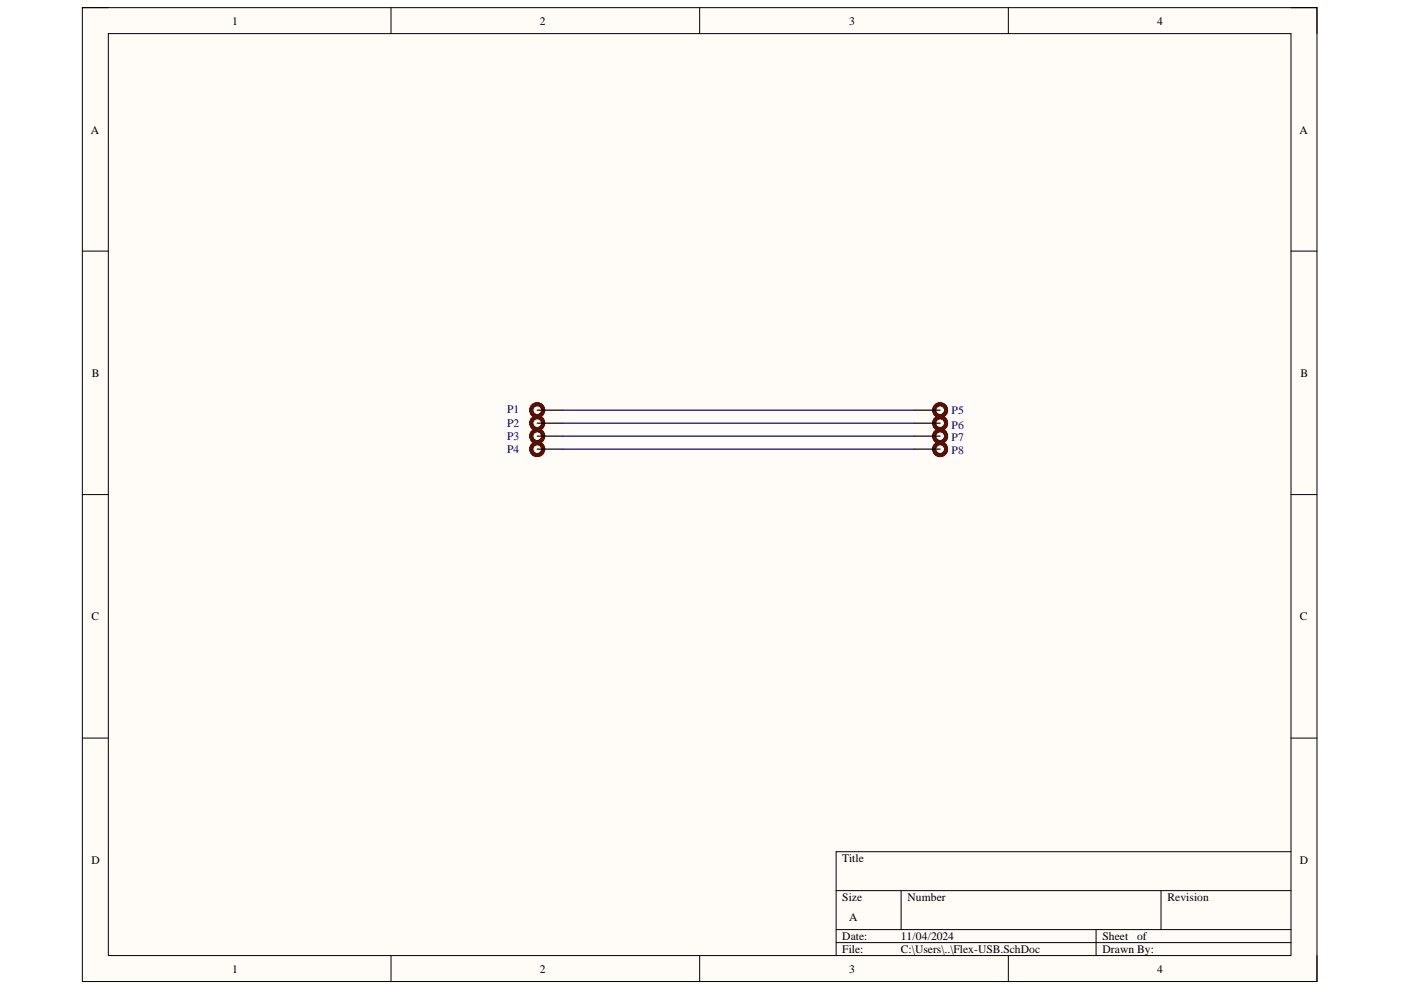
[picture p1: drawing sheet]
<svg xmlns="http://www.w3.org/2000/svg" width="297mm" height="210mm" viewBox="0 0 297 210" stroke-linecap="round" stroke-linejoin="round" font-family="sans-serif">
<path d="M17.5 1.6h261.7v206.5h-261.7z" fill-rule="evenodd" fill="#fffcf8"/>
<path d="M17.5 1.6h261.7v206.5h-261.7z" fill="none" stroke="#000" stroke-width=".21"/>
<path d="M23 7.1h250.7v195.5h-250.7z" fill-rule="evenodd" fill="#fffcf8"/>
<g fill="none" stroke="#000" stroke-width=".21">
<path d="M17.5 1.6h5.5M23 7.1h250.7v195.5h-250.7zM82.9 1.6v5.5M148.3 1.6v5.5M213.8 1.6v5.5M273.7 1.6h5.5v5.5M17.5 53.2h5.5M273.7 53.2h5.5M17.5 104.9h5.5M273.7 104.9h5.5M17.5 156.5h5.5M273.7 156.5h5.5"/>
<path d="M177.3 188.8h96.4M177.3 197.1h96.4M177.3 199.9h96.4M191.1 188.8v8.3M232.4 197.1v5.5M246.2 188.8v8.3M273.7 180.6h-96.4v22M82.9 202.6v5.5M148.3 202.6v5.5M213.8 202.6v5.5M279.2 202.6v5.5"/>
</g>
<g fill="none" stroke="#5b0f00" stroke-width=".85">
<circle cx="113.9" cy="89.7" r="1.27"/>
<circle cx="113.9" cy="87" r="1.27"/>
<circle cx="113.9" cy="92.5" r="1.27"/>
<circle cx="113.9" cy="95.2" r="1.27"/>
<circle cx="199.3" cy="92.5" r="1.27"/>
<circle cx="199.3" cy="87" r="1.27"/>
<circle cx="199.3" cy="95.2" r="1.27"/>
<circle cx="199.3" cy="89.7" r="1.27"/>
</g>
<path d="M113.9 87h5.5M113.9 92.5h5.5M113.9 89.7h5.5M113.9 95.2h5.5M193.8 87h5.5M193.8 92.5h5.5M193.8 89.7h5.5M193.8 95.2h5.5" fill="none" stroke="#000" stroke-width=".25"/>
<path d="M119.4 87h74.4M119.4 92.5h74.4M119.4 95.2h74.4M119.4 89.7h74.4" fill="none" stroke="#000080" stroke-width=".25"/>
<g font-size="2.5">
<text x="49.2" y="5.2">1</text>
<text x="114.5" y="5.2">2</text>
<text x="180" y="5.2">3</text>
<text x="245.3" y="5.2">4</text>
<text x="19.3" y="28.3">A</text>
<text x="275.5" y="28.3">A</text>
<text x="19.5" y="79.9">B</text>
<text x="275.7" y="79.9">B</text>
<text x="19.4" y="131.5">C</text>
<text x="275.6" y="131.5">C</text>
<text x="19.4" y="183.2">D</text>
<text x="178.6" y="182.8">Title</text>
<text x="275.6" y="183.2">D</text>
<text x="178.6" y="191">Size</text>
<text x="192.4" y="191">Number</text>
<text x="247.5" y="191">Revision</text>
<text x="180" y="195.2">A</text>
<text x="178.6" y="199.3">Date:</text>
<text x="178.6" y="202.1">File:</text>
<text x="191" y="199.3">11/04/2024</text>
<text x="191" y="202.1">C:\Users\..\Flex-USB.SchDoc</text>
<text x="233.7" y="199.3">Sheet</text>
<text x="233.7" y="202.1">Drawn By:</text>
<text x="241.1" y="199.3">of</text>
<text x="49.2" y="206.2">1</text>
<text x="114.5" y="206.2">2</text>
<text x="180" y="206.2">3</text>
<text x="245.3" y="206.2">4</text>
</g>
<g font-size="2.5" fill="#000080">
<text x="107.5" y="87.6">P1</text>
<text x="201.8" y="87.8">P5</text>
<text x="107.5" y="93.3">P3</text>
<text x="107.5" y="90.6">P2</text>
<text x="201.8" y="93.6">P7</text>
<text x="201.8" y="90.9">P6</text>
<text x="107.5" y="96.1">P4</text>
<text x="201.8" y="96.4">P8</text>
</g>
</svg>
